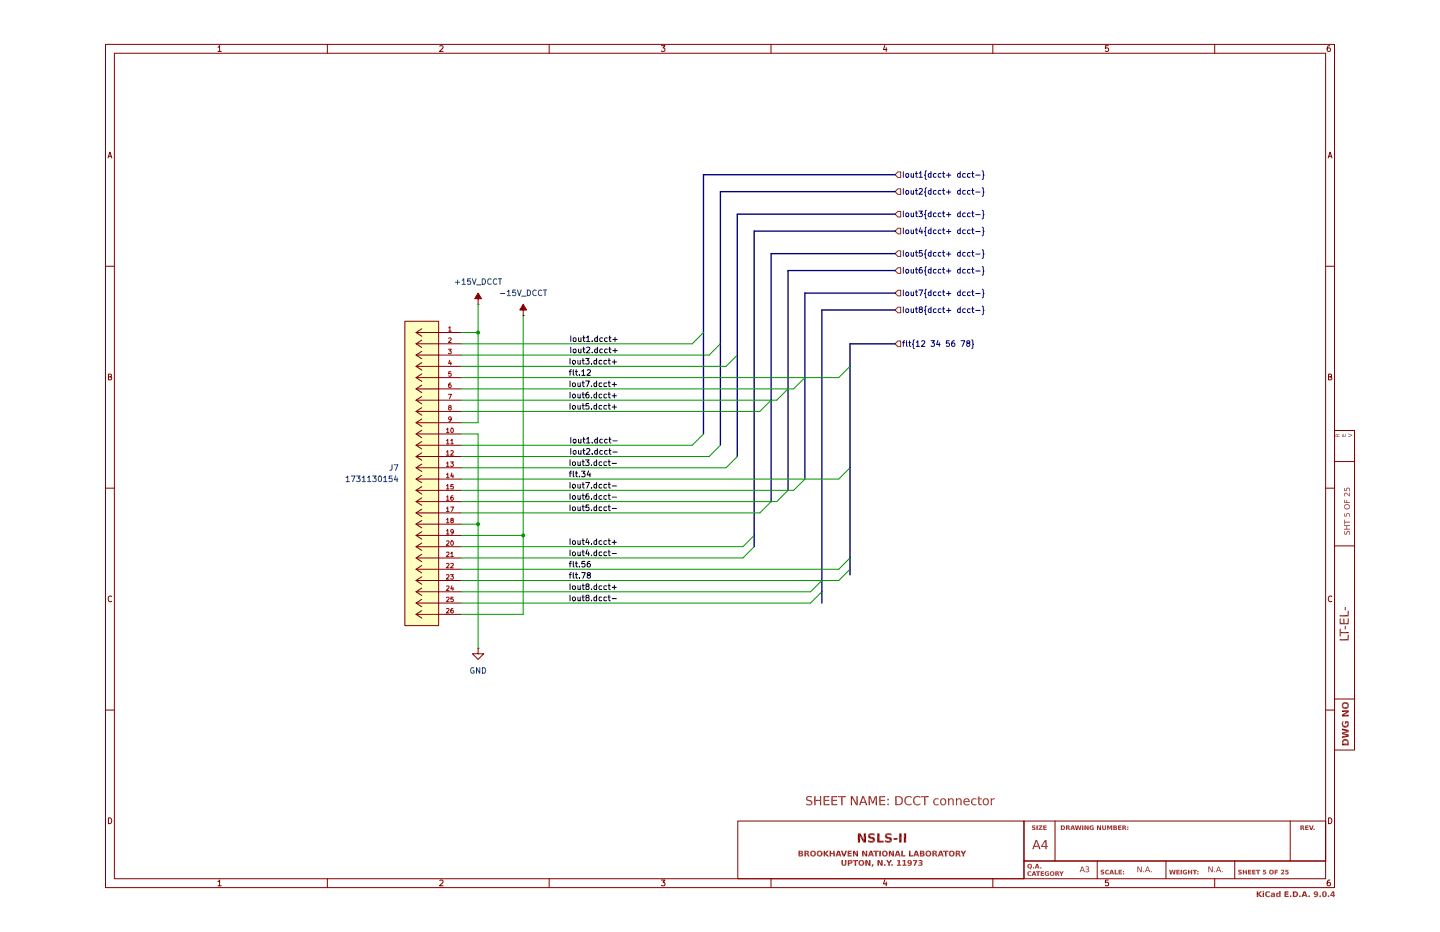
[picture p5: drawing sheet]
(kicad_sch
 (version 20250114)
 (generator "eeschema")
 (generator_version "9.0")
 (paper "A4")
 (lib_symbols
  (symbol "1731130154:1731130154"
   (pin_names
    (offset 1.016)) (exclude_from_sim no) (in_bom yes) (on_board yes)
   (property "Reference" "J" (at 4.1656 5.3086 0) (effects (font (size 1.27 1.27)) (justify left bottom)))
   (property "Value" "1731130154" (at 4.8006 -31.5214 0) (effects (font (size 1.27 1.27)) (justify left bottom)))
   (property "Footprint" "1731130154:CONN_F15-26P135G0-5979_MOL" (at 0 0 0) (effects (font (size 1.27 1.27)) (justify bottom) (hide yes)))
   (property "Datasheet" "" (at 0 0 0) (effects (font (size 1.27 1.27)) (hide yes)))
   (property "Description" "" (at 0 0 0) (effects (font (size 1.27 1.27)) (hide yes)))
   (property "MFR_NAME" "Molex Connector Corporation" (at 0 0 0) (effects (font (size 1.27 1.27)) (justify bottom) (hide yes)))
   (property "MANUFACTURER_PART_NUMBER" "1731130154" (at 0 0 0) (effects (font (size 1.27 1.27)) (justify bottom) (hide yes)))
   (symbol "1731130154_0_0"
    (rectangle (start 5.08 -66.04) (end 12.7 2.54) (stroke (width 0.1524) (type default)) (fill (type background)))
    (polyline (pts (xy 10.16 0) (xy 5.08 0)) (stroke (width 0.1524) (type default)) (fill (type none)))
    (polyline (pts (xy 10.16 0) (xy 8.89 0.8382)) (stroke (width 0.1524) (type default)) (fill (type none)))
    (polyline (pts (xy 10.16 0) (xy 8.89 -0.8382)) (stroke (width 0.1524) (type default)) (fill (type none)))
    (polyline (pts (xy 10.16 -2.54) (xy 5.08 -2.54)) (stroke (width 0.1524) (type default)) (fill (type none)))
    (polyline (pts (xy 10.16 -2.54) (xy 8.89 -1.7018)) (stroke (width 0.1524) (type default)) (fill (type none)))
    (polyline (pts (xy 10.16 -2.54) (xy 8.89 -3.3782)) (stroke (width 0.1524) (type default)) (fill (type none)))
    (polyline (pts (xy 10.16 -5.08) (xy 5.08 -5.08)) (stroke (width 0.1524) (type default)) (fill (type none)))
    (polyline (pts (xy 10.16 -5.08) (xy 8.89 -4.2418)) (stroke (width 0.1524) (type default)) (fill (type none)))
    (polyline (pts (xy 10.16 -5.08) (xy 8.89 -5.9182)) (stroke (width 0.1524) (type default)) (fill (type none)))
    (polyline (pts (xy 10.16 -7.62) (xy 5.08 -7.62)) (stroke (width 0.1524) (type default)) (fill (type none)))
    (polyline (pts (xy 10.16 -7.62) (xy 8.89 -6.7818)) (stroke (width 0.1524) (type default)) (fill (type none)))
    (polyline (pts (xy 10.16 -7.62) (xy 8.89 -8.4582)) (stroke (width 0.1524) (type default)) (fill (type none)))
    (polyline (pts (xy 10.16 -10.16) (xy 5.08 -10.16)) (stroke (width 0.1524) (type default)) (fill (type none)))
    (polyline (pts (xy 10.16 -10.16) (xy 8.89 -9.3218)) (stroke (width 0.1524) (type default)) (fill (type none)))
    (polyline (pts (xy 10.16 -10.16) (xy 8.89 -10.9982)) (stroke (width 0.1524) (type default)) (fill (type none)))
    (polyline (pts (xy 10.16 -12.7) (xy 5.08 -12.7)) (stroke (width 0.1524) (type default)) (fill (type none)))
    (polyline (pts (xy 10.16 -12.7) (xy 8.89 -11.8618)) (stroke (width 0.1524) (type default)) (fill (type none)))
    (polyline (pts (xy 10.16 -12.7) (xy 8.89 -13.5382)) (stroke (width 0.1524) (type default)) (fill (type none)))
    (polyline (pts (xy 10.16 -15.24) (xy 5.08 -15.24)) (stroke (width 0.1524) (type default)) (fill (type none)))
    (polyline (pts (xy 10.16 -15.24) (xy 8.89 -14.4018)) (stroke (width 0.1524) (type default)) (fill (type none)))
    (polyline (pts (xy 10.16 -15.24) (xy 8.89 -16.0782)) (stroke (width 0.1524) (type default)) (fill (type none)))
    (polyline (pts (xy 10.16 -17.78) (xy 5.08 -17.78)) (stroke (width 0.1524) (type default)) (fill (type none)))
    (polyline (pts (xy 10.16 -17.78) (xy 8.89 -16.9418)) (stroke (width 0.1524) (type default)) (fill (type none)))
    (polyline (pts (xy 10.16 -17.78) (xy 8.89 -18.6182)) (stroke (width 0.1524) (type default)) (fill (type none)))
    (polyline (pts (xy 10.16 -20.32) (xy 5.08 -20.32)) (stroke (width 0.1524) (type default)) (fill (type none)))
    (polyline (pts (xy 10.16 -20.32) (xy 8.89 -19.4818)) (stroke (width 0.1524) (type default)) (fill (type none)))
    (polyline (pts (xy 10.16 -20.32) (xy 8.89 -21.1582)) (stroke (width 0.1524) (type default)) (fill (type none)))
    (polyline (pts (xy 10.16 -22.86) (xy 5.08 -22.86)) (stroke (width 0.1524) (type default)) (fill (type none)))
    (polyline (pts (xy 10.16 -22.86) (xy 8.89 -22.0218)) (stroke (width 0.1524) (type default)) (fill (type none)))
    (polyline (pts (xy 10.16 -22.86) (xy 8.89 -23.6982)) (stroke (width 0.1524) (type default)) (fill (type none)))
    (polyline (pts (xy 10.16 -25.4) (xy 5.08 -25.4)) (stroke (width 0.1524) (type default)) (fill (type none)))
    (polyline (pts (xy 10.16 -25.4) (xy 8.89 -24.5618)) (stroke (width 0.1524) (type default)) (fill (type none)))
    (polyline (pts (xy 10.16 -25.4) (xy 8.89 -26.2382)) (stroke (width 0.1524) (type default)) (fill (type none)))
    (polyline (pts (xy 10.16 -27.94) (xy 5.08 -27.94)) (stroke (width 0.1524) (type default)) (fill (type none)))
    (polyline (pts (xy 10.16 -27.94) (xy 8.89 -27.1018)) (stroke (width 0.1524) (type default)) (fill (type none)))
    (polyline (pts (xy 10.16 -27.94) (xy 8.89 -28.7782)) (stroke (width 0.1524) (type default)) (fill (type none)))
    (polyline (pts (xy 10.16 -30.48) (xy 5.08 -30.48)) (stroke (width 0.1524) (type default)) (fill (type none)))
    (polyline (pts (xy 10.16 -30.48) (xy 8.89 -29.6418)) (stroke (width 0.1524) (type default)) (fill (type none)))
    (polyline (pts (xy 10.16 -30.48) (xy 8.89 -31.3182)) (stroke (width 0.1524) (type default)) (fill (type none)))
    (polyline (pts (xy 10.16 -33.02) (xy 5.08 -33.02)) (stroke (width 0.1524) (type default)) (fill (type none)))
    (polyline (pts (xy 10.16 -33.02) (xy 8.89 -32.1818)) (stroke (width 0.1524) (type default)) (fill (type none)))
    (polyline (pts (xy 10.16 -33.02) (xy 8.89 -33.8582)) (stroke (width 0.1524) (type default)) (fill (type none)))
    (polyline (pts (xy 10.16 -35.56) (xy 5.08 -35.56)) (stroke (width 0.1524) (type default)) (fill (type none)))
    (polyline (pts (xy 10.16 -35.56) (xy 8.89 -34.7218)) (stroke (width 0.1524) (type default)) (fill (type none)))
    (polyline (pts (xy 10.16 -35.56) (xy 8.89 -36.3982)) (stroke (width 0.1524) (type default)) (fill (type none)))
    (polyline (pts (xy 10.16 -38.1) (xy 5.08 -38.1)) (stroke (width 0.1524) (type default)) (fill (type none)))
    (polyline (pts (xy 10.16 -38.1) (xy 8.89 -37.2618)) (stroke (width 0.1524) (type default)) (fill (type none)))
    (polyline (pts (xy 10.16 -38.1) (xy 8.89 -38.9382)) (stroke (width 0.1524) (type default)) (fill (type none)))
    (polyline (pts (xy 10.16 -40.64) (xy 5.08 -40.64)) (stroke (width 0.1524) (type default)) (fill (type none)))
    (polyline (pts (xy 10.16 -40.64) (xy 8.89 -39.8018)) (stroke (width 0.1524) (type default)) (fill (type none)))
    (polyline (pts (xy 10.16 -40.64) (xy 8.89 -41.4782)) (stroke (width 0.1524) (type default)) (fill (type none)))
    (polyline (pts (xy 10.16 -43.18) (xy 5.08 -43.18)) (stroke (width 0.1524) (type default)) (fill (type none)))
    (polyline (pts (xy 10.16 -43.18) (xy 8.89 -42.3418)) (stroke (width 0.1524) (type default)) (fill (type none)))
    (polyline (pts (xy 10.16 -43.18) (xy 8.89 -44.0182)) (stroke (width 0.1524) (type default)) (fill (type none)))
    (polyline (pts (xy 10.16 -45.72) (xy 5.08 -45.72)) (stroke (width 0.1524) (type default)) (fill (type none)))
    (polyline (pts (xy 10.16 -45.72) (xy 8.89 -44.8818)) (stroke (width 0.1524) (type default)) (fill (type none)))
    (polyline (pts (xy 10.16 -45.72) (xy 8.89 -46.5582)) (stroke (width 0.1524) (type default)) (fill (type none)))
    (polyline (pts (xy 10.16 -48.26) (xy 5.08 -48.26)) (stroke (width 0.1524) (type default)) (fill (type none)))
    (polyline (pts (xy 10.16 -48.26) (xy 8.89 -47.4218)) (stroke (width 0.1524) (type default)) (fill (type none)))
    (polyline (pts (xy 10.16 -48.26) (xy 8.89 -49.0982)) (stroke (width 0.1524) (type default)) (fill (type none)))
    (polyline (pts (xy 10.16 -50.8) (xy 5.08 -50.8)) (stroke (width 0.1524) (type default)) (fill (type none)))
    (polyline (pts (xy 10.16 -50.8) (xy 8.89 -49.9618)) (stroke (width 0.1524) (type default)) (fill (type none)))
    (polyline (pts (xy 10.16 -50.8) (xy 8.89 -51.6382)) (stroke (width 0.1524) (type default)) (fill (type none)))
    (polyline (pts (xy 10.16 -53.34) (xy 5.08 -53.34)) (stroke (width 0.1524) (type default)) (fill (type none)))
    (polyline (pts (xy 10.16 -53.34) (xy 8.89 -52.5018)) (stroke (width 0.1524) (type default)) (fill (type none)))
    (polyline (pts (xy 10.16 -53.34) (xy 8.89 -54.1782)) (stroke (width 0.1524) (type default)) (fill (type none)))
    (polyline (pts (xy 10.16 -55.88) (xy 5.08 -55.88)) (stroke (width 0.1524) (type default)) (fill (type none)))
    (polyline (pts (xy 10.16 -55.88) (xy 8.89 -55.0418)) (stroke (width 0.1524) (type default)) (fill (type none)))
    (polyline (pts (xy 10.16 -55.88) (xy 8.89 -56.7182)) (stroke (width 0.1524) (type default)) (fill (type none)))
    (polyline (pts (xy 10.16 -58.42) (xy 5.08 -58.42)) (stroke (width 0.1524) (type default)) (fill (type none)))
    (polyline (pts (xy 10.16 -58.42) (xy 8.89 -57.5818)) (stroke (width 0.1524) (type default)) (fill (type none)))
    (polyline (pts (xy 10.16 -58.42) (xy 8.89 -59.2582)) (stroke (width 0.1524) (type default)) (fill (type none)))
    (polyline (pts (xy 10.16 -60.96) (xy 5.08 -60.96)) (stroke (width 0.1524) (type default)) (fill (type none)))
    (polyline (pts (xy 10.16 -60.96) (xy 8.89 -60.1218)) (stroke (width 0.1524) (type default)) (fill (type none)))
    (polyline (pts (xy 10.16 -60.96) (xy 8.89 -61.7982)) (stroke (width 0.1524) (type default)) (fill (type none)))
    (polyline (pts (xy 10.16 -63.5) (xy 5.08 -63.5)) (stroke (width 0.1524) (type default)) (fill (type none)))
    (polyline (pts (xy 10.16 -63.5) (xy 8.89 -62.6618)) (stroke (width 0.1524) (type default)) (fill (type none)))
    (polyline (pts (xy 10.16 -63.5) (xy 8.89 -64.3382)) (stroke (width 0.1524) (type default)) (fill (type none)))
    (pin passive line (at 0 0 0) (length 5.08) (name "~" (effects (font (size 1.016 1.016)))) (number "1" (effects (font (size 1.016 1.016)))))
    (pin passive line (at 0 -2.54 0) (length 5.08) (name "~" (effects (font (size 1.016 1.016)))) (number "2" (effects (font (size 1.016 1.016)))))
    (pin passive line (at 0 -5.08 0) (length 5.08) (name "~" (effects (font (size 1.016 1.016)))) (number "3" (effects (font (size 1.016 1.016)))))
    (pin passive line (at 0 -7.62 0) (length 5.08) (name "~" (effects (font (size 1.016 1.016)))) (number "4" (effects (font (size 1.016 1.016)))))
    (pin passive line (at 0 -10.16 0) (length 5.08) (name "~" (effects (font (size 1.016 1.016)))) (number "5" (effects (font (size 1.016 1.016)))))
    (pin passive line (at 0 -12.7 0) (length 5.08) (name "~" (effects (font (size 1.016 1.016)))) (number "6" (effects (font (size 1.016 1.016)))))
    (pin passive line (at 0 -15.24 0) (length 5.08) (name "~" (effects (font (size 1.016 1.016)))) (number "7" (effects (font (size 1.016 1.016)))))
    (pin passive line (at 0 -17.78 0) (length 5.08) (name "~" (effects (font (size 1.016 1.016)))) (number "8" (effects (font (size 1.016 1.016)))))
    (pin passive line (at 0 -20.32 0) (length 5.08) (name "~" (effects (font (size 1.016 1.016)))) (number "9" (effects (font (size 1.016 1.016)))))
    (pin passive line (at 0 -22.86 0) (length 5.08) (name "~" (effects (font (size 1.016 1.016)))) (number "10" (effects (font (size 1.016 1.016)))))
    (pin passive line (at 0 -25.4 0) (length 5.08) (name "~" (effects (font (size 1.016 1.016)))) (number "11" (effects (font (size 1.016 1.016)))))
    (pin passive line (at 0 -27.94 0) (length 5.08) (name "~" (effects (font (size 1.016 1.016)))) (number "12" (effects (font (size 1.016 1.016)))))
    (pin passive line (at 0 -30.48 0) (length 5.08) (name "~" (effects (font (size 1.016 1.016)))) (number "13" (effects (font (size 1.016 1.016)))))
    (pin passive line (at 0 -33.02 0) (length 5.08) (name "~" (effects (font (size 1.016 1.016)))) (number "14" (effects (font (size 1.016 1.016)))))
    (pin passive line (at 0 -35.56 0) (length 5.08) (name "~" (effects (font (size 1.016 1.016)))) (number "15" (effects (font (size 1.016 1.016)))))
    (pin passive line (at 0 -38.1 0) (length 5.08) (name "~" (effects (font (size 1.016 1.016)))) (number "16" (effects (font (size 1.016 1.016)))))
    (pin passive line (at 0 -40.64 0) (length 5.08) (name "~" (effects (font (size 1.016 1.016)))) (number "17" (effects (font (size 1.016 1.016)))))
    (pin passive line (at 0 -43.18 0) (length 5.08) (name "~" (effects (font (size 1.016 1.016)))) (number "18" (effects (font (size 1.016 1.016)))))
    (pin passive line (at 0 -45.72 0) (length 5.08) (name "~" (effects (font (size 1.016 1.016)))) (number "19" (effects (font (size 1.016 1.016)))))
    (pin passive line (at 0 -48.26 0) (length 5.08) (name "~" (effects (font (size 1.016 1.016)))) (number "20" (effects (font (size 1.016 1.016)))))
    (pin passive line (at 0 -50.8 0) (length 5.08) (name "~" (effects (font (size 1.016 1.016)))) (number "21" (effects (font (size 1.016 1.016)))))
    (pin passive line (at 0 -53.34 0) (length 5.08) (name "~" (effects (font (size 1.016 1.016)))) (number "22" (effects (font (size 1.016 1.016)))))
    (pin passive line (at 0 -55.88 0) (length 5.08) (name "~" (effects (font (size 1.016 1.016)))) (number "23" (effects (font (size 1.016 1.016)))))
    (pin passive line (at 0 -58.42 0) (length 5.08) (name "~" (effects (font (size 1.016 1.016)))) (number "24" (effects (font (size 1.016 1.016)))))
    (pin passive line (at 0 -60.96 0) (length 5.08) (name "~" (effects (font (size 1.016 1.016)))) (number "25" (effects (font (size 1.016 1.016)))))
    (pin passive line (at 0 -63.5 0) (length 5.08) (name "~" (effects (font (size 1.016 1.016)))) (number "26" (effects (font (size 1.016 1.016))))))
   (embedded_fonts no))
  (symbol "power:GND"
   (power)
   (pin_numbers (hide yes))
   (pin_names
    (offset 0) (hide yes)) (exclude_from_sim no) (in_bom yes) (on_board yes)
   (property "Reference" "#PWR" (at 0 -6.35 0) (effects (font (size 1.27 1.27)) (hide yes)))
   (property "Value" "GND" (at 0 -3.81 0) (effects (font (size 1.27 1.27))))
   (property "Footprint" "" (at 0 0 0) (effects (font (size 1.27 1.27)) (hide yes)))
   (property "Datasheet" "" (at 0 0 0) (effects (font (size 1.27 1.27)) (hide yes)))
   (property "Description" "Power symbol creates a global label with name \"GND\" , ground" (at 0 0 0) (effects (font (size 1.27 1.27)) (hide yes)))
   (symbol "GND_0_1"
    (polyline (pts (xy 0 0) (xy 0 -1.27) (xy 1.27 -1.27) (xy 0 -2.54) (xy -1.27 -1.27) (xy 0 -1.27)) (stroke (width 0) (type default)) (fill (type none))))
   (symbol "GND_1_1"
    (pin power_in line (at 0 0 270) (length 0) (name "~" (effects (font (size 1.27 1.27)))) (number "1" (effects (font (size 1.27 1.27))))))
   (embedded_fonts no))
  (symbol "psc:+15V_DCCT"
   (power)
   (pin_numbers (hide yes))
   (pin_names
    (offset 0) (hide yes)) (exclude_from_sim no) (in_bom yes) (on_board yes)
   (property "Reference" "#PWR" (at 0 -3.81 0) (effects (font (size 1.27 1.27)) (hide yes)))
   (property "Value" "+15V_DCCT" (at 0 3.556 0) (effects (font (size 1.27 1.27))))
   (property "Footprint" "" (at 0 0 0) (effects (font (size 1.27 1.27)) (hide yes)))
   (property "Datasheet" "" (at 0 0 0) (effects (font (size 1.27 1.27)) (hide yes)))
   (property "Description" "Power symbol creates a global label with name \"-15V\"" (at 0 0 0) (effects (font (size 1.27 1.27)) (hide yes)))
   (symbol "+15V_DCCT_0_1"
    (polyline (pts (xy 0 0) (xy 0 1.27) (xy 0.762 1.27) (xy 0 2.54) (xy -0.762 1.27) (xy 0 1.27)) (stroke (width 0) (type default)) (fill (type outline))))
   (symbol "+15V_DCCT_1_0"
    (pin power_in line (at 0 0 90) (length 0) (name "~" (effects (font (size 1.27 1.27)))) (number "1" (effects (font (size 1.27 1.27))))))
   (embedded_fonts no))
  (symbol "psc:-15V_DCCT"
   (power)
   (pin_numbers (hide yes))
   (pin_names
    (offset 0) (hide yes)) (exclude_from_sim no) (in_bom yes) (on_board yes)
   (property "Reference" "#PWR" (at 0 -3.81 0) (effects (font (size 1.27 1.27)) (hide yes)))
   (property "Value" "-15V_DCCT" (at 0 3.556 0) (effects (font (size 1.27 1.27))))
   (property "Footprint" "" (at 0 0 0) (effects (font (size 1.27 1.27)) (hide yes)))
   (property "Datasheet" "" (at 0 0 0) (effects (font (size 1.27 1.27)) (hide yes)))
   (property "Description" "Power symbol creates a global label with name \"-15V\"" (at 0 0 0) (effects (font (size 1.27 1.27)) (hide yes)))
   (symbol "-15V_DCCT_0_0"
    (pin power_in line (at 0 0 90) (length 0) (name "~" (effects (font (size 1.27 1.27)))) (number "1" (effects (font (size 1.27 1.27))))))
   (symbol "-15V_DCCT_0_1"
    (polyline (pts (xy 0 0) (xy 0 1.27) (xy 0.762 1.27) (xy 0 2.54) (xy -0.762 1.27) (xy 0 1.27)) (stroke (width 0) (type default)) (fill (type outline))))
   (embedded_fonts no)))
 (junction
  (at 93.98 118.11)
  (diameter 0)
  (color 0 0 0 0))
 (junction
  (at 104.14 120.65)
  (diameter 0)
  (color 0 0 0 0))
 (junction
  (at 93.98 74.93)
  (diameter 0)
  (color 0 0 0 0))
 (bus_entry
  (at 152.4 102.87)
  (size -2.54 2.54)
  (stroke (width 0) (type default)))
 (bus_entry
  (at 160.02 90.17)
  (size -2.54 2.54)
  (stroke (width 0) (type default)))
 (bus_entry
  (at 148.59 100.33)
  (size -2.54 2.54)
  (stroke (width 0) (type default)))
 (bus_entry
  (at 156.21 120.65)
  (size -2.54 2.54)
  (stroke (width 0) (type default)))
 (bus_entry
  (at 152.4 80.01)
  (size -2.54 2.54)
  (stroke (width 0) (type default)))
 (bus_entry
  (at 156.21 123.19)
  (size -2.54 2.54)
  (stroke (width 0) (type default)))
 (bus_entry
  (at 148.59 77.47)
  (size -2.54 2.54)
  (stroke (width 0) (type default)))
 (bus_entry
  (at 144.78 74.93)
  (size -2.54 2.54)
  (stroke (width 0) (type default)))
 (bus_entry
  (at 177.8 125.73)
  (size -2.54 2.54)
  (stroke (width 0) (type default)))
 (bus_entry
  (at 160.02 113.03)
  (size -2.54 2.54)
  (stroke (width 0) (type default)))
 (bus_entry
  (at 167.64 85.09)
  (size -2.54 2.54)
  (stroke (width 0) (type default)))
 (bus_entry
  (at 177.8 128.27)
  (size -2.54 2.54)
  (stroke (width 0) (type default)))
 (bus_entry
  (at 167.64 107.95)
  (size -2.54 2.54)
  (stroke (width 0) (type default)))
 (bus_entry
  (at 171.45 130.81)
  (size -2.54 2.54)
  (stroke (width 0) (type default)))
 (bus_entry
  (at 163.83 87.63)
  (size -2.54 2.54)
  (stroke (width 0) (type default)))
 (bus_entry
  (at 163.83 110.49)
  (size -2.54 2.54)
  (stroke (width 0) (type default)))
 (bus_entry
  (at 177.8 105.41)
  (size -2.54 2.54)
  (stroke (width 0) (type default)))
 (bus_entry
  (at 144.78 97.79)
  (size -2.54 2.54)
  (stroke (width 0) (type default)))
 (bus_entry
  (at 177.8 82.55)
  (size -2.54 2.54)
  (stroke (width 0) (type default)))
 (bus_entry
  (at 171.45 133.35)
  (size -2.54 2.54)
  (stroke (width 0) (type default)))
 (bus
  (pts (xy 148.59 43.18) (xy 148.59 77.47))
  (stroke (width 0) (type default)))
 (wire
  (pts (xy 90.17 138.43) (xy 104.14 138.43))
  (stroke (width 0) (type default)))
 (wire
  (pts (xy 90.17 92.71) (xy 157.48 92.71))
  (stroke (width 0) (type default)))
 (bus
  (pts (xy 156.21 52.07) (xy 187.96 52.07))
  (stroke (width 0) (type default)))
 (bus
  (pts (xy 163.83 60.96) (xy 187.96 60.96))
  (stroke (width 0) (type default)))
 (bus
  (pts (xy 144.78 74.93) (xy 144.78 97.79))
  (stroke (width 0) (type default)))
 (wire
  (pts (xy 90.17 77.47) (xy 142.24 77.47))
  (stroke (width 0) (type default)))
 (bus
  (pts (xy 177.8 105.41) (xy 177.8 125.73))
  (stroke (width 0) (type default)))
 (wire
  (pts (xy 93.98 118.11) (xy 93.98 146.05))
  (stroke (width 0) (type default)))
 (wire
  (pts (xy 90.17 85.09) (xy 167.64 85.09))
  (stroke (width 0) (type default)))
 (wire
  (pts (xy 104.14 71.12) (xy 104.14 120.65))
  (stroke (width 0) (type default)))
 (bus
  (pts (xy 177.8 125.73) (xy 177.8 128.27))
  (stroke (width 0) (type default)))
 (wire
  (pts (xy 163.83 110.49) (xy 165.1 110.49))
  (stroke (width 0) (type default)))
 (bus
  (pts (xy 160.02 57.15) (xy 187.96 57.15))
  (stroke (width 0) (type default)))
 (wire
  (pts (xy 90.17 90.17) (xy 160.02 90.17))
  (stroke (width 0) (type default)))
 (bus
  (pts (xy 177.8 77.47) (xy 177.8 82.55))
  (stroke (width 0) (type default)))
 (wire
  (pts (xy 90.17 110.49) (xy 163.83 110.49))
  (stroke (width 0) (type default)))
 (bus
  (pts (xy 177.8 128.27) (xy 177.8 129.54))
  (stroke (width 0) (type default)))
 (bus
  (pts (xy 156.21 120.65) (xy 156.21 123.19))
  (stroke (width 0) (type default)))
 (wire
  (pts (xy 90.17 100.33) (xy 142.24 100.33))
  (stroke (width 0) (type default)))
 (bus
  (pts (xy 160.02 90.17) (xy 160.02 113.03))
  (stroke (width 0) (type default)))
 (wire
  (pts (xy 90.17 74.93) (xy 93.98 74.93))
  (stroke (width 0) (type default)))
 (bus
  (pts (xy 167.64 66.04) (xy 187.96 66.04))
  (stroke (width 0) (type default)))
 (bus
  (pts (xy 148.59 43.18) (xy 187.96 43.18))
  (stroke (width 0) (type default)))
 (wire
  (pts (xy 163.83 87.63) (xy 165.1 87.63))
  (stroke (width 0) (type default)))
 (bus
  (pts (xy 156.21 52.07) (xy 156.21 120.65))
  (stroke (width 0) (type default)))
 (wire
  (pts (xy 90.17 82.55) (xy 149.86 82.55))
  (stroke (width 0) (type default)))
 (bus
  (pts (xy 167.64 85.09) (xy 167.64 107.95))
  (stroke (width 0) (type default)))
 (bus
  (pts (xy 148.59 77.47) (xy 148.59 100.33))
  (stroke (width 0) (type default)))
 (bus
  (pts (xy 167.64 66.04) (xy 167.64 85.09))
  (stroke (width 0) (type default)))
 (bus
  (pts (xy 152.4 80.01) (xy 152.4 102.87))
  (stroke (width 0) (type default)))
 (wire
  (pts (xy 93.98 74.93) (xy 93.98 68.58))
  (stroke (width 0) (type default)))
 (wire
  (pts (xy 90.17 97.79) (xy 93.98 97.79))
  (stroke (width 0) (type default)))
 (wire
  (pts (xy 90.17 125.73) (xy 153.67 125.73))
  (stroke (width 0) (type default)))
 (wire
  (pts (xy 90.17 107.95) (xy 167.64 107.95))
  (stroke (width 0) (type default)))
 (wire
  (pts (xy 104.14 138.43) (xy 104.14 120.65))
  (stroke (width 0) (type default)))
 (wire
  (pts (xy 90.17 133.35) (xy 168.91 133.35))
  (stroke (width 0) (type default)))
 (bus
  (pts (xy 187.96 39.37) (xy 144.78 39.37))
  (stroke (width 0) (type default)))
 (wire
  (pts (xy 90.17 113.03) (xy 160.02 113.03))
  (stroke (width 0) (type default)))
 (wire
  (pts (xy 90.17 87.63) (xy 163.83 87.63))
  (stroke (width 0) (type default)))
 (wire
  (pts (xy 90.17 102.87) (xy 146.05 102.87))
  (stroke (width 0) (type default)))
 (bus
  (pts (xy 163.83 87.63) (xy 163.83 110.49))
  (stroke (width 0) (type default)))
 (bus
  (pts (xy 187.96 77.47) (xy 177.8 77.47))
  (stroke (width 0) (type default)))
 (wire
  (pts (xy 90.17 105.41) (xy 149.86 105.41))
  (stroke (width 0) (type default)))
 (wire
  (pts (xy 90.17 123.19) (xy 153.67 123.19))
  (stroke (width 0) (type default)))
 (wire
  (pts (xy 90.17 130.81) (xy 171.45 130.81))
  (stroke (width 0) (type default)))
 (wire
  (pts (xy 160.02 90.17) (xy 161.29 90.17))
  (stroke (width 0) (type default)))
 (bus
  (pts (xy 171.45 133.35) (xy 171.45 135.89))
  (stroke (width 0) (type default)))
 (wire
  (pts (xy 160.02 113.03) (xy 161.29 113.03))
  (stroke (width 0) (type default)))
 (bus
  (pts (xy 160.02 57.15) (xy 160.02 90.17))
  (stroke (width 0) (type default)))
 (bus
  (pts (xy 177.8 82.55) (xy 177.8 105.41))
  (stroke (width 0) (type default)))
 (bus
  (pts (xy 171.45 130.81) (xy 171.45 133.35))
  (stroke (width 0) (type default)))
 (wire
  (pts (xy 93.98 95.25) (xy 93.98 74.93))
  (stroke (width 0) (type default)))
 (wire
  (pts (xy 167.64 107.95) (xy 175.26 107.95))
  (stroke (width 0) (type default)))
 (wire
  (pts (xy 93.98 97.79) (xy 93.98 118.11))
  (stroke (width 0) (type default)))
 (bus
  (pts (xy 144.78 39.37) (xy 144.78 74.93))
  (stroke (width 0) (type default)))
 (bus
  (pts (xy 163.83 60.96) (xy 163.83 87.63))
  (stroke (width 0) (type default)))
 (wire
  (pts (xy 90.17 128.27) (xy 175.26 128.27))
  (stroke (width 0) (type default)))
 (bus
  (pts (xy 171.45 69.85) (xy 187.96 69.85))
  (stroke (width 0) (type default)))
 (wire
  (pts (xy 90.17 118.11) (xy 93.98 118.11))
  (stroke (width 0) (type default)))
 (wire
  (pts (xy 167.64 85.09) (xy 175.26 85.09))
  (stroke (width 0) (type default)))
 (bus
  (pts (xy 187.96 48.26) (xy 152.4 48.26))
  (stroke (width 0) (type default)))
 (wire
  (pts (xy 104.14 120.65) (xy 90.17 120.65))
  (stroke (width 0) (type default)))
 (bus
  (pts (xy 171.45 69.85) (xy 171.45 130.81))
  (stroke (width 0) (type default)))
 (wire
  (pts (xy 90.17 80.01) (xy 146.05 80.01))
  (stroke (width 0) (type default)))
 (wire
  (pts (xy 90.17 95.25) (xy 93.98 95.25))
  (stroke (width 0) (type default)))
 (wire
  (pts (xy 90.17 115.57) (xy 157.48 115.57))
  (stroke (width 0) (type default)))
 (wire
  (pts (xy 90.17 135.89) (xy 168.91 135.89))
  (stroke (width 0) (type default)))
 (wire
  (pts (xy 171.45 130.81) (xy 175.26 130.81))
  (stroke (width 0) (type default)))
 (bus
  (pts (xy 152.4 48.26) (xy 152.4 80.01))
  (stroke (width 0) (type default)))
 (label "Iout5.dcct+"
  (at 114.3 92.71 0)
  (effects (font (size 1.27 1.27)) (justify left bottom)))
 (label "flt.56"
  (at 114.3 128.27 0)
  (effects (font (size 1.27 1.27)) (justify left bottom)))
 (label "Iout6.dcct-"
  (at 114.3 113.03 0)
  (effects (font (size 1.27 1.27)) (justify left bottom)))
 (label "Iout1.dcct+"
  (at 125.73 77.47 180)
  (effects (font (size 1.27 1.27)) (justify right bottom)))
 (label "Iout1.dcct-"
  (at 125.73 100.33 180)
  (effects (font (size 1.27 1.27)) (justify right bottom)))
 (label "Iout4.dcct+"
  (at 114.3 123.19 0)
  (effects (font (size 1.27 1.27)) (justify left bottom)))
 (label "Iout4.dcct-"
  (at 114.3 125.73 0)
  (effects (font (size 1.27 1.27)) (justify left bottom)))
 (label "Iout8.dcct+"
  (at 114.3 133.35 0)
  (effects (font (size 1.27 1.27)) (justify left bottom)))
 (label "Iout2.dcct+"
  (at 125.73 80.01 180)
  (effects (font (size 1.27 1.27)) (justify right bottom)))
 (label "flt.34"
  (at 114.3 107.95 0)
  (effects (font (size 1.27 1.27)) (justify left bottom)))
 (label "Iout7.dcct-"
  (at 114.3 110.49 0)
  (effects (font (size 1.27 1.27)) (justify left bottom)))
 (label "Iout6.dcct+"
  (at 114.3 90.17 0)
  (effects (font (size 1.27 1.27)) (justify left bottom)))
 (label "Iout8.dcct-"
  (at 114.3 135.89 0)
  (effects (font (size 1.27 1.27)) (justify left bottom)))
 (label "flt.12"
  (at 114.3 85.09 0)
  (effects (font (size 1.27 1.27)) (justify left bottom)))
 (label "Iout5.dcct-"
  (at 114.3 115.57 0)
  (effects (font (size 1.27 1.27)) (justify left bottom)))
 (label "Iout3.dcct-"
  (at 114.3 105.41 0)
  (effects (font (size 1.27 1.27)) (justify left bottom)))
 (label "Iout3.dcct+"
  (at 114.3 82.55 0)
  (effects (font (size 1.27 1.27)) (justify left bottom)))
 (label "Iout2.dcct-"
  (at 125.73 102.87 180)
  (effects (font (size 1.27 1.27)) (justify right bottom)))
 (label "flt.78"
  (at 114.3 130.81 0)
  (effects (font (size 1.27 1.27)) (justify left bottom)))
 (label "Iout7.dcct+"
  (at 114.3 87.63 0)
  (effects (font (size 1.27 1.27)) (justify left bottom)))
 (hierarchical_label "flt{12 34 56 78}"
  (shape input)
  (at 187.96 77.47 0)
  (effects (font (size 1.27 1.27)) (justify left)))
 (hierarchical_label "Iout8{dcct+ dcct-}"
  (shape input)
  (at 187.96 69.85 0)
  (effects (font (size 1.27 1.27)) (justify left)))
 (hierarchical_label "Iout6{dcct+ dcct-}"
  (shape input)
  (at 187.96 60.96 0)
  (effects (font (size 1.27 1.27)) (justify left)))
 (hierarchical_label "Iout4{dcct+ dcct-}"
  (shape input)
  (at 187.96 52.07 0)
  (effects (font (size 1.27 1.27)) (justify left)))
 (hierarchical_label "Iout3{dcct+ dcct-}"
  (shape input)
  (at 187.96 48.26 0)
  (effects (font (size 1.27 1.27)) (justify left)))
 (hierarchical_label "Iout7{dcct+ dcct-}"
  (shape input)
  (at 187.96 66.04 0)
  (effects (font (size 1.27 1.27)) (justify left)))
 (hierarchical_label "Iout1{dcct+ dcct-}"
  (shape input)
  (at 187.96 39.37 0)
  (effects (font (size 1.27 1.27)) (justify left)))
 (hierarchical_label "Iout2{dcct+ dcct-}"
  (shape input)
  (at 187.96 43.18 0)
  (effects (font (size 1.27 1.27)) (justify left)))
 (hierarchical_label "Iout5{dcct+ dcct-}"
  (shape input)
  (at 187.96 57.15 0)
  (effects (font (size 1.27 1.27)) (justify left)))
 (symbol
  (lib_id "1731130154:1731130154")
  (at 90.17 74.93 0)
  (mirror y)
  (unit 1)
  (exclude_from_sim no)
  (in_bom yes)
  (on_board yes)
  (dnp no)
  (property "Reference" "J7" (at 76.2 105.4099 0) (effects (font (size 1.27 1.27)) (justify left)))
  (property "Value" "1731130154" (at 76.2 107.9499 0) (effects (font (size 1.27 1.27)) (justify left)))
  (property "Footprint" "myparts:CONN_F15-26P135G0-5979_MOL" (at 90.17 74.93 0) (effects (font (size 1.27 1.27)) (justify bottom) (hide yes)))
  (property "Datasheet" "" (at 90.17 74.93 0) (effects (font (size 1.27 1.27)) (hide yes)))
  (property "Description" "CONN D-SUB HD PLG 26POS R/A SLDR" (at 90.17 74.93 0) (effects (font (size 1.27 1.27)) (hide yes)))
  (property "MFR_NAME" "Molex Connector Corporation" (at 90.17 74.93 0) (effects (font (size 1.27 1.27)) (justify bottom) (hide yes)))
  (property "MANUFACTURER_PART_NUMBER" "1731130154" (at 90.17 74.93 0) (effects (font (size 1.27 1.27)) (justify bottom) (hide yes)))
  (property "Cost" "24.50" (at 90.17 74.93 0) (effects (font (size 1.27 1.27)) (hide yes)))
  (property "MFG" "Molex" (at 90.17 74.93 0) (effects (font (size 1.27 1.27)) (hide yes)))
  (property "MFG_PN" "1731130154" (at 90.17 74.93 0) (effects (font (size 1.27 1.27)) (hide yes)))
  (pin "9")
  (pin "25")
  (pin "23")
  (pin "18")
  (pin "3")
  (pin "6")
  (pin "12")
  (pin "22")
  (pin "5")
  (pin "4")
  (pin "8")
  (pin "20")
  (pin "2")
  (pin "24")
  (pin "19")
  (pin "17")
  (pin "16")
  (pin "7")
  (pin "15")
  (pin "26")
  (pin "10")
  (pin "1")
  (pin "11")
  (pin "14")
  (pin "21")
  (pin "13"))
 (symbol
  (lib_id "power:GND")
  (at 93.98 146.05 0)
  (unit 1)
  (exclude_from_sim no)
  (in_bom yes)
  (on_board yes)
  (dnp no)
  (fields_autoplaced yes)
  (property "Reference" "#PWR031" (at 93.98 152.4 0) (effects (font (size 1.27 1.27)) (hide yes)))
  (property "Value" "GND" (at 93.98 151.13 0) (effects (font (size 1.27 1.27))))
  (property "Footprint" "" (at 93.98 146.05 0) (effects (font (size 1.27 1.27)) (hide yes)))
  (property "Datasheet" "" (at 93.98 146.05 0) (effects (font (size 1.27 1.27)) (hide yes)))
  (property "Description" "Power symbol creates a global label with name \"GND\" , ground" (at 93.98 146.05 0) (effects (font (size 1.27 1.27)) (hide yes)))
  (pin "1"))
 (symbol
  (lib_id "psc:-15V_DCCT")
  (at 104.14 71.12 0)
  (unit 1)
  (exclude_from_sim no)
  (in_bom yes)
  (on_board yes)
  (dnp no)
  (fields_autoplaced yes)
  (property "Reference" "#PWR032" (at 104.14 74.93 0) (effects (font (size 1.27 1.27)) (hide yes)))
  (property "Value" "-15V_DCCT" (at 104.14 66.04 0) (effects (font (size 1.27 1.27))))
  (property "Footprint" "" (at 104.14 71.12 0) (effects (font (size 1.27 1.27)) (hide yes)))
  (property "Datasheet" "" (at 104.14 71.12 0) (effects (font (size 1.27 1.27)) (hide yes)))
  (property "Description" "Power symbol creates a global label with name \"-15V\"" (at 104.14 71.12 0) (effects (font (size 1.27 1.27)) (hide yes)))
  (pin "1"))
 (symbol
  (lib_id "psc:+15V_DCCT")
  (at 93.98 68.58 0)
  (unit 1)
  (exclude_from_sim no)
  (in_bom yes)
  (on_board yes)
  (dnp no)
  (fields_autoplaced yes)
  (property "Reference" "#PWR030" (at 93.98 72.39 0) (effects (font (size 1.27 1.27)) (hide yes)))
  (property "Value" "+15V_DCCT" (at 93.98 63.5 0) (effects (font (size 1.27 1.27))))
  (property "Footprint" "" (at 93.98 68.58 0) (effects (font (size 1.27 1.27)) (hide yes)))
  (property "Datasheet" "" (at 93.98 68.58 0) (effects (font (size 1.27 1.27)) (hide yes)))
  (property "Description" "Power symbol creates a global label with name \"-15V\"" (at 93.98 68.58 0) (effects (font (size 1.27 1.27)) (hide yes)))
  (pin "1")))
